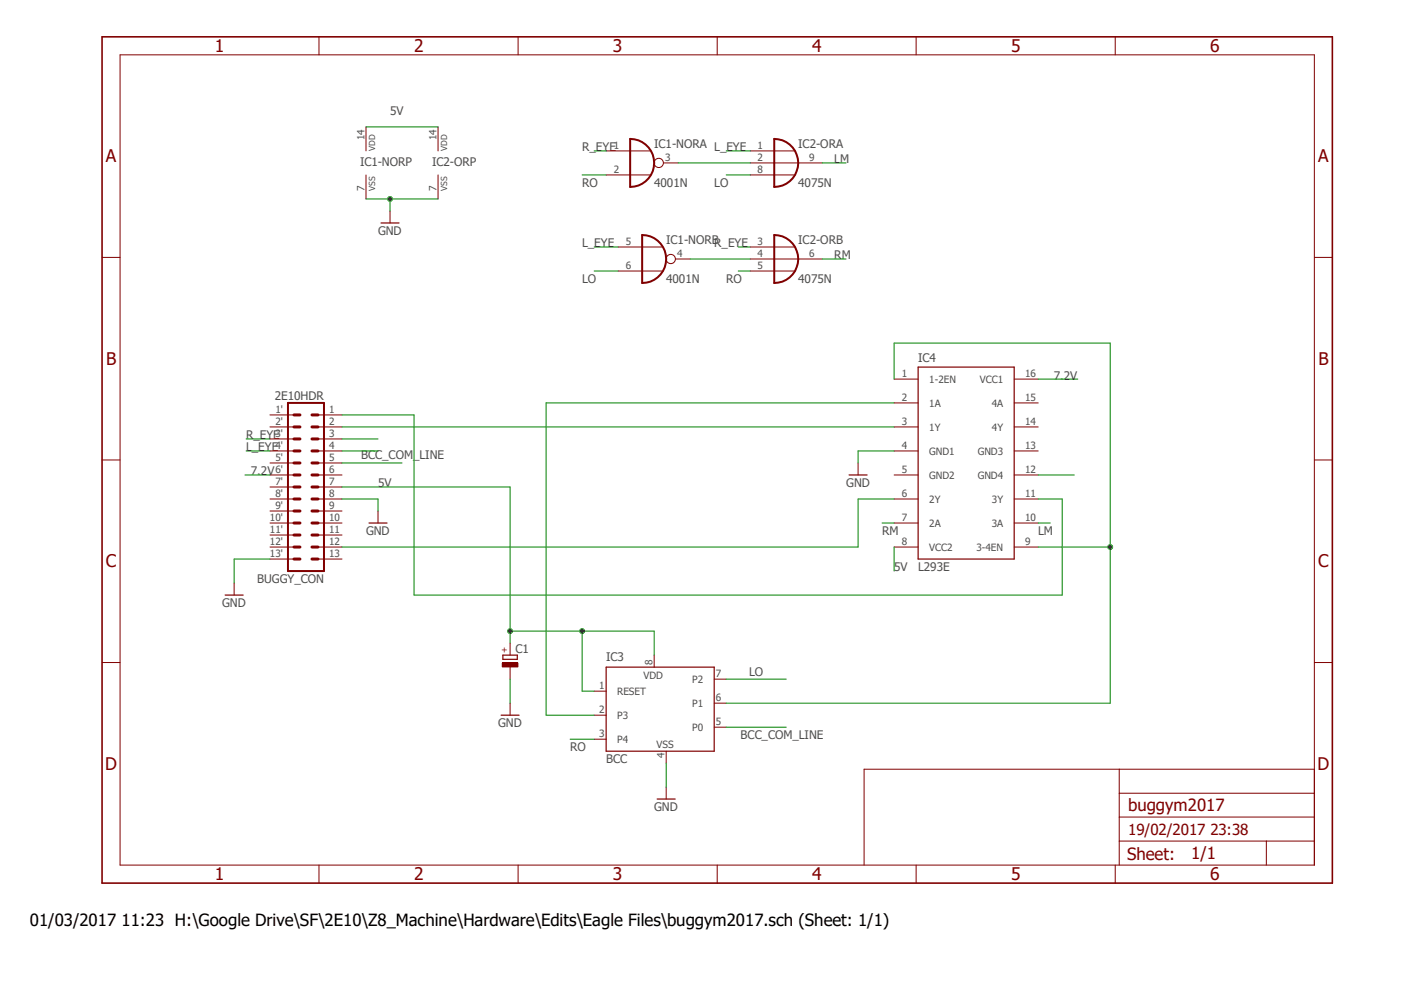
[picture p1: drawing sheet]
<svg xmlns="http://www.w3.org/2000/svg" width="297mm" height="210mm" viewBox="0 0 297 210" stroke-linecap="round" stroke-linejoin="round" font-family="sans-serif">
<path d="M21 7.5l261.2 179.9M282.2 7.5l-261.2 179.9" fill="none" stroke="#fff" stroke-width=".21"/>
<path d="M194.2 77.6h20.3v40.6h-20.3zM179.6 100.5h3.8M106.4 138.6h3v.8h-3zM128.2 141.1h22.9v17.8h-22.9zM139 169h3.8" fill="none" stroke="#800000" stroke-width=".25"/>
<g fill="none" stroke="#800000" stroke-width=".21">
<path d="M181.5 97.9v2.6M189.1 80.2h5.1M189.1 85.2h5.1M189.1 90.3h5.1M189.1 95.4h5.1M214.5 80.2h5.1M214.5 85.2h5.1M214.5 90.3h5.1M214.5 95.4h5.1M189.1 100.5h5.1M189.1 105.5h5.1M189.1 110.6h5.1"/>
<path d="M189.1 115.7h5.1M214.5 100.5h5.1M214.5 105.5h5.1M214.5 110.6h5.1M214.5 115.7h5.1M138.4 138.6v2.5M125.7 146.2h2.5M125.7 151.3h2.5M125.7 156.3h2.5M140.9 158.9v2.5M151.1 143.6h2.5M151.1 153.8h2.5"/>
<path d="M151.1 148.7h2.5M140.9 166.5v2.5"/>
</g>
<path d="M106.3 140.2h3.3v.9h-3.3z" fill-rule="evenodd" fill="#800000"/>
<g fill="none" stroke="#800000" stroke-width=".21">
<path d="M25.4 11.6h252.6v171.4h-252.6zM67.5 7.8v3.8M109.6 7.8v3.8M151.7 7.8v3.8M193.8 7.8v3.8M235.9 7.8v3.8M77.4 26.8v5.1M77.4 37v5.1M92.7 26.8v5.1M92.7 37v5.1M128.2 31.9h9.4M128.2 37h9.4"/>
<path d="M140.4 34.5h3.1M158.7 31.9h9.4M158.7 37h9.4M158.7 34.5h15.2M21.6 54.4h3.8M82.5 44.6v2.6M130.8 52.2h9.4M130.8 57.3h9.4M142.9 54.8h3.1M158.7 52.2h9.4M158.7 57.3h9.4M158.7 54.8h15.2"/>
<path d="M278 54.4h3.9M21.6 97.3h3.8M57.1 87.8h5.1M57.1 90.3h5.1M57.1 92.8h5.1M57.1 95.4h5.1M57.1 97.9h5.1M67.3 87.8h5M67.3 90.3h5M67.3 92.8h5M67.3 95.4h5M67.3 97.9h5"/>
<path d="M278 97.3h3.9M57.1 100.5h5.1M57.1 103h5.1M57.1 105.5h5.1M57.1 108.1h5.1M57.1 110.6h5.1M57.1 113.2h5.1M57.1 115.7h5.1M57.1 118.2h5.1M67.3 100.5h5M67.3 103h5M67.3 105.5h5"/>
<path d="M67.3 108.1h5M67.3 110.6h5M67.3 113.2h5M67.3 115.7h5M67.3 118.2h5M80 108.1v2.5M49.5 123.3v2.6M107.9 136v2.6M21.6 140.1h3.8M106.3 140.2h3.3v.9h-3.3zM107.9 141.1v2.5M107.9 148.7v2.6"/>
<path d="M278 140.1h3.9M236.8 177.9h41.2M236.8 162.7v20.3M236.8 172.8h41.2M236.8 167.8h41.2M267.9 177.9v5.1M278 162.7h-95.2v20.3M67.5 183v3.8M109.6 183v3.8M151.7 183v3.8M193.8 183v3.8M235.9 183v3.8"/>
<circle cx="139.4" cy="34.5" r=".98"/>
<circle cx="141.9" cy="54.8" r=".98"/>
</g>
<path d="M80.6 47.2h3.8M78.1 110.6h3.8M47.6 125.9h3.8M106 151.3h3.8" fill="none" stroke="#800000" stroke-width=".25"/>
<path d="M21.6 7.8h260.3v179h-260.3z" fill="none" stroke="#800000" stroke-width=".34"/>
<path d="M133.3 29.4a5.1 5.1 0 0 1 5.1 5.1 5.1 5.1 0 0 1-5.1 5zM163.8 29.4a5.1 5.1 0 0 1 5.1 5.1 5.1 5.1 0 0 1-5.1 5zM135.8 49.7a5.1 5.1 0 0 1 5.1 5.1 5.1 5.1 0 0 1-5.1 5.1zM163.8 49.7a5.1 5.1 0 0 1 5.1 5.1 5.1 5.1 0 0 1-5.1 5.1zM60.9 85.2h7.6v35.6h-7.6z" fill="none" stroke="#800000" stroke-width=".42"/>
<g fill="none" stroke="#800000" stroke-width=".64">
<path d="M62.2 92.8h1.3M62.2 90.3h1.3M62.2 87.8h1.3M62.2 97.9h1.3M62.2 95.4h1.3M66 92.8h1.3M66 90.3h1.3M66 87.8h1.3M66 97.9h1.3M66 95.4h1.3M62.2 105.5h1.3M62.2 103h1.3"/>
<path d="M62.2 100.5h1.3M62.2 110.6h1.3M62.2 108.1h1.3M62.2 118.2h1.3M62.2 115.7h1.3M62.2 113.2h1.3M66 105.5h1.3M66 103h1.3M66 100.5h1.3M66 110.6h1.3M66 108.1h1.3M66 118.2h1.3"/>
<path d="M66 115.7h1.3M66 113.2h1.3"/>
</g>
<path d="M153.6 37h5.1M125.7 57.3h5.1M189.1 80.2v-7.6h45.8v76.1h-81.3M219.6 80.2h8.4M51.8 100.5h5.3M219.6 115.7h15.3M153.6 143.6h12.7" fill="none" stroke="#008000" stroke-width=".21"/>
<circle cx="234.9" cy="115.7" r=".51" fill="#008000"/>
<g fill="none" stroke="#008000" stroke-width=".21">
<path d="M107.9 103v33M189.1 115.7v5.1M107.9 133.5h30.5v5.1"/>
<circle cx="234.9" cy="115.7" r=".51"/>
</g>
<circle cx="107.9" cy="133.5" r=".51" fill="#008000"/>
<g fill="none" stroke="#008000" stroke-width=".21">
<path d="M123.1 133.5v12.7h2.6"/>
<circle cx="107.9" cy="133.5" r=".51"/>
</g>
<circle cx="123.1" cy="133.5" r=".51" fill="#008000"/>
<g fill="none" stroke="#008000" stroke-width=".21">
<path d="M77.4 26.8h15.3M77.4 42.1h15.3M82.5 42.1v2.5M189.1 95.4h-7.6v2.5M57.1 118.2h-7.6v5.1M72.3 103h35.6M72.3 105.5h7.7v2.6M107.9 143.6v5.1M140.9 161.4v5.1"/>
<circle cx="123.1" cy="133.5" r=".51"/>
</g>
<circle cx="82.5" cy="42.1" r=".51" fill="#008000"/>
<g fill="none" stroke="#008000" stroke-width=".21">
<path d="M123.1 37h5.1M125.7 31.9h2.5M143.5 34.5h15.2M153.6 31.9h5.1M173.9 34.5h5.1M125.7 52.2h5.1M146 54.8h12.7M156.2 57.3h2.5M156.2 52.2h2.5M173.9 54.8h5.1M52.1 92.8h5M52.1 95.4h5"/>
<path d="M72.3 92.8h7.7M72.3 95.4h7.7M72.3 87.8h15.3v38.1h137.1v-20.4h-5.1M72.3 90.3h116.8M72.3 97.9h12.7M189.1 85.2h-73.6v66.1h10.2M186.6 110.6h2.5M189.1 105.5h-7.6v10.2h-109.2M219.6 100.5h7.6M219.6 110.6h2.6M120.6 156.3h5.1M153.6 153.8h12.7"/>
<circle cx="82.5" cy="42.1" r=".51"/>
</g>
<g font-size="3.7" fill="#800000">
<text x="45.5" y="11">1</text>
<text x="87.6" y="11">2</text>
<text x="129.7" y="11">3</text>
<text x="171.8" y="11">4</text>
<text x="213.9" y="11">5</text>
<text x="256" y="11">6</text>
<text x="22.4" y="34.3">A</text>
<text x="278.8" y="34.3">A</text>
<text x="22.4" y="77.2">B</text>
<text x="278.9" y="77.2">B</text>
<text x="22.4" y="120">C</text>
<text x="278.8" y="120">C</text>
<text x="22.3" y="162.9">D</text>
<text x="278.7" y="162.9">D</text>
<text x="45.5" y="186.2">1</text>
<text x="87.6" y="186.2">2</text>
<text x="129.7" y="186.2">3</text>
<text x="171.8" y="186.2">4</text>
<text x="213.9" y="186.2">5</text>
<text x="256" y="186.2">6</text>
</g>
<g font-size="3.6" fill="#800000">
<text x="238.7" y="171.6">buggym2017</text>
<text x="238.4" y="181.8">Sheet:</text>
<text x="252" y="181.7">1/1</text>
</g>
<text font-size="3.6" x="6.3" y="195.9">01/03/2017 11:23 H:\Google Drive\SF\2E10\Z8_Machine\Hardware\Edits\Eagle Files\buggym2017.sch (Sheet: 1/1)</text>
<text font-size="3.2" fill="#800000" x="238.7" y="176.6">19/02/2017 23:38</text>
<g font-size="2.5" fill="#505050">
<text x="82.5" y="24.3">5V</text>
<text x="76.2" y="35.1">IC1-NORP</text>
<text x="91.4" y="35.1">IC2-ORP</text>
<text x="123.1" y="31.9">R_EYE</text>
<text x="138.4" y="31.3">IC1-NORA</text>
<text x="151.1" y="31.9">L_EYE</text>
<text x="168.9" y="31.3">IC2-ORA</text>
<text x="176.5" y="34.5">LM</text>
<text x="123.1" y="39.5">RO</text>
<text x="138.4" y="39.5">4001N</text>
<text x="151.1" y="39.5">LO</text>
<text x="168.9" y="39.5">4075N</text>
<text x="80" y="49.7">GND</text>
<text x="123.1" y="52.2">L_EYE</text>
<text x="140.9" y="51.6">IC1-NORB</text>
<text x="151.1" y="52.2">R_EYE</text>
<text x="168.9" y="51.6">IC2-ORB</text>
<text x="123.1" y="59.9">LO</text>
<text x="140.9" y="59.9">4001N</text>
<text x="153.6" y="59.9">RO</text>
<text x="168.9" y="59.9">4075N</text>
<text x="176.5" y="54.8">RM</text>
<text x="194.2" y="76.6">IC4</text>
<text x="222.9" y="80.4">7.2V</text>
<text x="58.1" y="84.5">2E10HDR</text>
<text x="52.1" y="92.8">R_EYE</text>
<text x="52.1" y="95.4">L_EYE</text>
<text x="53.1" y="100.5">7.2V</text>
<text x="76.4" y="97.2">BCC_COM_LINE</text>
<text x="80" y="103">5V</text>
<text x="179" y="103">GND</text>
<text x="77.4" y="113.2">GND</text>
<text x="186.6" y="113.2">RM</text>
<text x="219.6" y="113.2">LM</text>
<text x="54.4" y="123.3">BUGGY_CON</text>
<text x="189.1" y="120.8">5V</text>
<text x="194.2" y="120.8">L293E</text>
<text x="47" y="128.4">GND</text>
<text x="109.1" y="138.1">C1</text>
<text x="128.2" y="139.8">IC3</text>
<text x="158.5" y="142.9">LO</text>
<text x="105.4" y="153.8">GND</text>
<text x="120.6" y="158.9">RO</text>
<text x="128.2" y="161.4">BCC</text>
<text x="156.7" y="156.3">BCC_COM_LINE</text>
<text x="138.4" y="171.6">GND</text>
</g>
<g font-size="2.1" fill="#505050">
<text x="77.1" y="29.6" transform="rotate(-90 77.1 29.6)">14</text>
<text x="92.3" y="29.6" transform="rotate(-90 92.3 29.6)">14</text>
<text x="129.8" y="31.6">1</text>
<text x="140.7" y="34.1">3</text>
<text x="160.3" y="31.6">1</text>
<text x="160.3" y="34.1">2</text>
<text x="171.2" y="34.1">9</text>
<text x="77.1" y="40.5" transform="rotate(-90 77.1 40.5)">7</text>
<text x="92.3" y="40.5" transform="rotate(-90 92.3 40.5)">7</text>
<text x="129.8" y="36.7">2</text>
<text x="160.3" y="36.7">8</text>
<text x="132.4" y="51.9">5</text>
<text x="160.3" y="51.9">3</text>
<text x="132.4" y="56.9">6</text>
<text x="143.3" y="54.4">4</text>
<text x="160.3" y="54.4">4</text>
<text x="160.3" y="56.9">5</text>
<text x="171.2" y="54.4">6</text>
<text x="190.8" y="79.8">1</text>
<text x="196.6" y="80.9">1-2EN</text>
<text x="207.3" y="80.9">VCC1</text>
<text x="216.9" y="79.8">16</text>
<text x="58.3" y="87.4">1'</text>
<text x="58.3" y="90">2'</text>
<text x="69.6" y="87.4">1</text>
<text x="69.6" y="90">2</text>
<text x="190.8" y="84.9">2</text>
<text x="190.8" y="90">3</text>
<text x="196.6" y="86">1A</text>
<text x="209.8" y="86">4A</text>
<text x="216.9" y="84.9">15</text>
<text x="216.9" y="90">14</text>
<text x="58.3" y="92.5">3'</text>
<text x="58.3" y="95">4'</text>
<text x="69.6" y="92.5">3</text>
<text x="69.6" y="95">4</text>
<text x="190.8" y="95">4</text>
<text x="196.6" y="91.1">1Y</text>
<text x="209.8" y="91.1">4Y</text>
<text x="216.9" y="95">13</text>
<text x="58.3" y="97.6">5'</text>
<text x="58.3" y="100.1">6'</text>
<text x="69.6" y="97.6">5</text>
<text x="69.6" y="100.1">6</text>
<text x="190.8" y="100.1">5</text>
<text x="196.6" y="96.1">GND1</text>
<text x="196.6" y="101.2">GND2</text>
<text x="206.8" y="96.1">GND3</text>
<text x="206.8" y="101.2">GND4</text>
<text x="216.9" y="100.1">12</text>
<text x="58.3" y="102.7">7'</text>
<text x="58.3" y="105.2">8'</text>
<text x="58.3" y="107.7">9'</text>
<text x="69.6" y="102.7">7</text>
<text x="69.6" y="105.2">8</text>
<text x="69.6" y="107.7">9</text>
<text x="190.8" y="105.2">6</text>
<text x="196.6" y="106.3">2Y</text>
<text x="209.8" y="106.3">3Y</text>
<text x="216.9" y="105.2">11</text>
<text x="57.1" y="110.3">10'</text>
<text x="57.1" y="112.8">11'</text>
<text x="69.6" y="110.3">10</text>
<text x="69.6" y="112.8">11</text>
<text x="190.8" y="110.3">7</text>
<text x="196.6" y="111.4">2A</text>
<text x="209.8" y="111.4">3A</text>
<text x="216.9" y="110.3">10</text>
<text x="57.1" y="115.4">12'</text>
<text x="57.1" y="117.9">13'</text>
<text x="69.6" y="115.4">12</text>
<text x="69.6" y="117.9">13</text>
<text x="190.8" y="115.4">8</text>
<text x="196.6" y="116.5">VCC2</text>
<text x="206.6" y="116.5">3-4EN</text>
<text x="216.9" y="115.4">9</text>
<text x="136.1" y="143.6">VDD</text>
<text x="138" y="140.7" transform="rotate(-90 138 140.7)">8</text>
<text x="151.4" y="143.3">7</text>
<text x="126.7" y="145.8">1</text>
<text x="130.6" y="146.9">RESET</text>
<text x="146.4" y="144.4">P2</text>
<text x="146.4" y="149.5">P1</text>
<text x="151.4" y="148.3">6</text>
<text x="126.7" y="150.9">2</text>
<text x="126.7" y="156">3</text>
<text x="130.6" y="152">P3</text>
<text x="146.4" y="154.6">P0</text>
<text x="151.4" y="153.4">5</text>
<text x="130.6" y="157.1">P4</text>
<text x="138.9" y="158.1">VSS</text>
<text x="140.5" y="160.4" transform="rotate(-90 140.5 160.4)">4</text>
</g>
<g font-size="1.8" fill="#505050">
<text x="79.3" y="31.9" transform="rotate(-90 79.3 31.9)">VDD</text>
<text x="94.6" y="31.9" transform="rotate(-90 94.6 31.9)">VDD</text>
<text x="79.3" y="40.3" transform="rotate(-90 79.3 40.3)">VSS</text>
<text x="94.6" y="40.3" transform="rotate(-90 94.6 40.3)">VSS</text>
</g>
<text font-size="1.8" fill="#800000" x="107.3" y="138.1" transform="rotate(-90 107.3 138.1)">+</text>
</svg>
